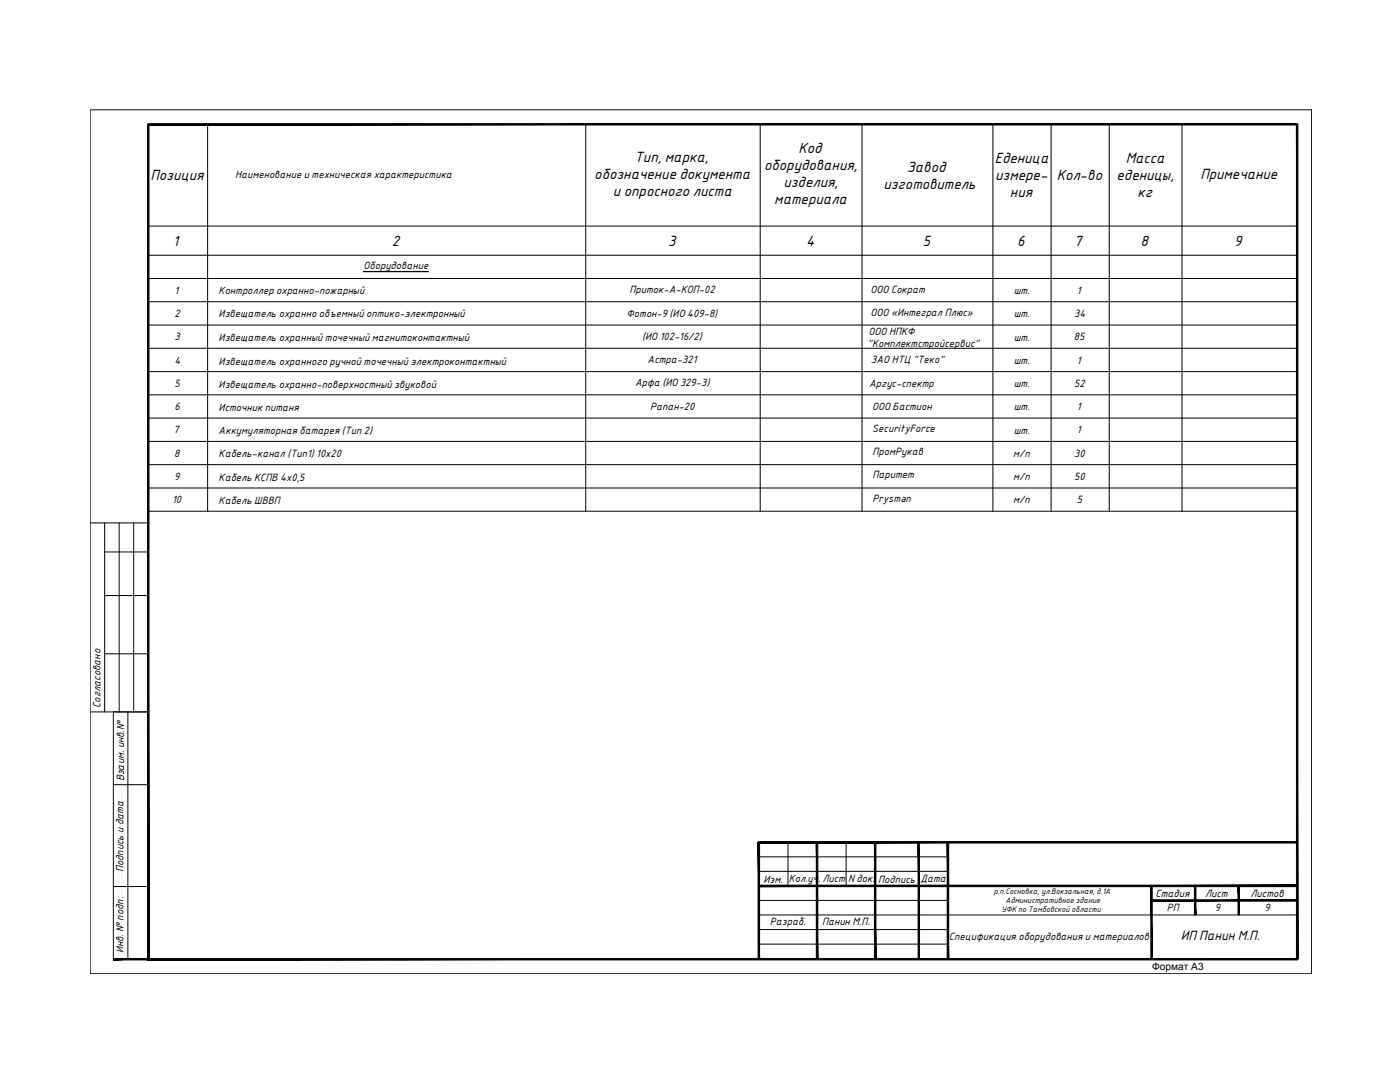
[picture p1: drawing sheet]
<svg xmlns="http://www.w3.org/2000/svg" width="279mm" height="216mm" viewBox="0 0 279 216" stroke-linecap="round" stroke-linejoin="round" font-family="sans-serif">
<!-- layer: DESC -->
<g fill="none" stroke="#000" stroke-width=".2">
<path d="M18 21.9h243.8v172.4h-243.8zM41.4 24.8v77.2M116.9 24.8v77.2M151.7 24.8v77.2M172 24.8v77.2M198.2 24.8v77.2M209.8 24.8v77.2M221.4 24.8v77.2M235.9 24.8v77.2M29.6 55.6h229.3M29.6 50.9h229.3M29.6 45.1h229.3"/>
<path d="M29.6 64.9h229.3M29.6 60.2h229.3M29.6 78.8h229.3M29.6 74.2h229.3M29.6 69.5h229.3M29.6 92.7h229.3M29.6 83.4h229.3M29.6 97.4h229.3M29.6 88.1h229.3M18 104.3h11.6M20.9 104.3v37.8M20.9 110.1h8.7"/>
<path d="M20.9 118.8h8.7M23.8 104.3v37.8M26.7 104.3v37.8M29.6 102h229.3M20.9 130.5h8.7M18 142.1h11.6M22.6 142.1v49.3M22.6 156.6h7M25.5 142.1v49.3M22.6 176.9h7M151.4 173.9h37.8M151.4 179.7h37.8"/>
<path d="M151.4 171h37.8M157.3 168.1v8.7M168.9 168.1v8.7M151.4 182.6h107.4M151.4 188.4h37.8M151.4 185.5h37.8"/>
</g>
<g fill="#000" stroke="#000" stroke-width=".2">
<path d="M29.4 24.8l.3 166.5v-166.5zM29.4 24.8l.3 166.5-.3 .2zM29.4 191.5l229.5-.2h-229.2zM29.4 191.5l229.5-.2v.2z"/>
<path d="M29.6 24.9h229.3v-.2zM29.6 24.7h229.3l-229.3 .2z"/>
<path d="M151.4 176.6v.3l107.4-.3zM151.4 176.9l107.4-.3v.3z"/>
<path d="M151.4 167.9v.3l107.4-.3zM151.4 168.2l107.4-.3v.3z"/>
<path d="M151.3 168.1l.3 23.2v-23.2zM151.3 168.1l.3 23.2h-.3z"/>
<path d="M162.9 168.1l.3 23.3v-23.3zM162.9 168.1l.3 23.3h-.3z"/>
<path d="M174.5 168.1l.3 23.2v-23.2zM174.5 168.1l.3 23.2h-.3z"/>
<path d="M183.2 168.1l.3 23.2v-23.2zM183.2 168.1l.3 23.2h-.3z"/>
<path d="M189 168.1l.3 23.2v-23.2zM189 168.1l.3 23.2h-.3z"/>
<path d="M229.8 179.5v.3l29-.3zM229.8 179.8l29-.3v.3z"/>
<path d="M22.6 191.3v.2l7-.2zM22.6 191.5l7-.2v.2z"/>
<path d="M229.7 176.8v14.6h.2zM229.7 176.8h.2v14.6z"/>
<path d="M238.4 176.8v5.8h.3zM238.4 176.8h.3v5.8z"/>
<path d="M247.1 176.8v5.8h.3zM247.1 176.8h.3v5.8z"/>
<path d="M258.7 24.8v166.6h.3zM258.7 24.8h.3v166.6z"/>
</g>
<path d="M72.6 54.2h12.9" fill="none" stroke="#000" stroke-width=".25"/>
<g font-size="2.8">
<text x="30" y="35.8">Позиция</text>
<text x="118.6" y="35.7">обозначение документа</text>
<text x="126.6" y="32.3">Тип, марка,</text>
<text x="152.5" y="34">оборудования,</text>
<text x="159.3" y="30.6">Код</text>
<text x="181" y="34.3">Завод</text>
<text x="198.5" y="32.6">Еденица</text>
<text x="198.6" y="36">измере-</text>
<text x="210.9" y="36">Кол-во</text>
<text x="222.8" y="36">еденицы,</text>
<text x="224.7" y="32.6">Масса</text>
<text x="239.6" y="35.7">Примечание</text>
<text x="122.3" y="39.1">и опросного листа</text>
<text x="154.5" y="40.8">материала</text>
<text x="156.4" y="37.4">изделия,</text>
<text x="176.3" y="37.7">изготовитель</text>
<text x="201.6" y="39.4">ния</text>
<text x="227" y="39.4">кг</text>
<text x="34.5" y="49.1">1</text>
<text x="78.2" y="49.1">2</text>
<text x="133.3" y="49.1">3</text>
<text x="160.9" y="49.1">4</text>
<text x="184.1" y="49.1">5</text>
<text x="203" y="49.1">6</text>
<text x="214.4" y="49">7</text>
<text x="227.6" y="49.1">8</text>
<text x="246.3" y="49.1">9</text>
</g>
<text font-size="2.6" x="235.7" y="187.6">ИП Панин М.П.</text>
<g font-size="2">
<text x="46.9" y="35.5">Наименование и техническая характеристика</text>
<text x="72.6" y="53.7">Оборудование</text>
<text x="34.8" y="58.6">1</text>
<text x="43.6" y="58.7">Контроллер охранно-пожарный</text>
<text x="125.7" y="58.4">Приток-А-КОП-02</text>
<text x="173.7" y="58.4">ООО Сократ</text>
<text x="202.3" y="58.6">шт.</text>
<text x="214.9" y="58.6">1</text>
<text x="34.8" y="63.3">2</text>
<text x="43.6" y="63.3">Извещатель охранно объемный оптико-электронный</text>
<text x="125" y="63.3">Фотон-9 (ИО 409-8)</text>
<text x="173.7" y="63">ООО «Интеграл Плюс»</text>
<text x="202.3" y="63.3">шт.</text>
<text x="214.4" y="63.3">34</text>
<text x="34.8" y="67.9">3</text>
<text x="43.6" y="68.1">Извещатель охранный точечный магнитоконтактный</text>
<text x="128.2" y="67.9">(ИО 102-16/2)</text>
<text x="173.2" y="69.2">&quot;Комплектстройсервис&quot;</text>
<text x="173.3" y="66.7">ООО НПКФ</text>
<text x="202.3" y="68">шт.</text>
<text x="214.3" y="67.9">85</text>
<text x="34.8" y="72.5">4</text>
<text x="34.8" y="77.2">5</text>
<text x="43.6" y="72.8">Извещатель охранного ручной точечный электроконтактный</text>
<text x="43.6" y="77.3">Извещатель охранно-поверхностный звуковой</text>
<text x="126.8" y="77.1">Арфа (ИО 329-3)</text>
<text x="129.2" y="72.3">Астра-321</text>
<text x="173.4" y="77.2">Аргус-спектр</text>
<text x="173.8" y="72.3">ЗАО НТЦ &quot;Теко&quot;</text>
<text x="202.3" y="72.5">шт.</text>
<text x="202.3" y="77.2">шт.</text>
<text x="214.4" y="77.2">52</text>
<text x="214.9" y="72.5">1</text>
<text x="34.8" y="81.8">6</text>
<text x="43.6" y="82">Источник питаня</text>
<text x="129.7" y="81.8">Рапан-20</text>
<text x="174" y="81.8">ООО Бастион</text>
<text x="202.3" y="81.8">шт.</text>
<text x="214.9" y="81.8">1</text>
<text x="34.6" y="86.5">7</text>
<text x="43.6" y="86.6">Аккумуляторная батарея (Тип 2)</text>
<text x="174.1" y="86.2">SecurityForce</text>
<text x="202.3" y="86.6">шт.</text>
<text x="214.9" y="86.5">1</text>
<text x="34.7" y="95.8">9</text>
<text x="34.8" y="91.1">8</text>
<text x="43.6" y="91.3">Кабель-канал (Тип1) 10х20</text>
<text x="43.6" y="95.9">Кабель КСПВ 4х0,5</text>
<text x="174.1" y="90.8">ПромРукав</text>
<text x="174.1" y="95.5">Паритет</text>
<text x="202.2" y="91.1">м/п</text>
<text x="202.2" y="95.8">м/п</text>
<text x="214.4" y="91.1">30</text>
<text x="214.4" y="95.8">50</text>
<text x="34.3" y="100.4">10</text>
<text x="43.6" y="100.5">Кабель ШВВП</text>
<text x="174.1" y="100.1">Prysman</text>
<text x="202.2" y="100.4">м/п</text>
<text x="214.9" y="100.4">5</text>
<text x="20" y="141.2" transform="rotate(-90 20 141.2)">Cогласовано</text>
<text x="24.8" y="155.9" transform="rotate(-90 24.8 155.9)">Взаим. инв.№</text>
<text x="24.7" y="174.1" transform="rotate(-90 24.7 174.1)">Подпись и дата</text>
<text x="152.4" y="176.2">Изм.</text>
<text x="157.4" y="176">Кол.уч.</text>
<text x="164.1" y="176.1">Лист</text>
<text x="169.3" y="176.1">N док.</text>
<text x="175.3" y="176.2">Подпись</text>
<text x="183.7" y="176">Дата</text>
<text x="230.6" y="179">Стадия</text>
<text x="240.5" y="178.9">Лист</text>
<text x="249.6" y="178.9">Листов</text>
<text x="153.7" y="184.5">Разраб.</text>
<text x="164.1" y="184.6">Панин М.П.</text>
<text x="232.8" y="181.7">РП</text>
<text x="242.4" y="181.7">9</text>
<text x="252.3" y="181.7">9</text>
<text x="24.7" y="190.2" transform="rotate(-90 24.7 190.2)">Инв. № подп.</text>
<text x="189.4" y="187.5">Спецификация оборудования и материалов</text>
<text x="229.9" y="193.5">Формат А3</text>
</g>
<g font-size="1.5">
<text x="198.3" y="178.4">р.п.Сосновка, ул.Вокзальная, д.1А</text>
<text x="199.9" y="182.1">УФК по Тамбовской области</text>
<text x="200.7" y="180.2">Административное здание</text>
</g>
</svg>
